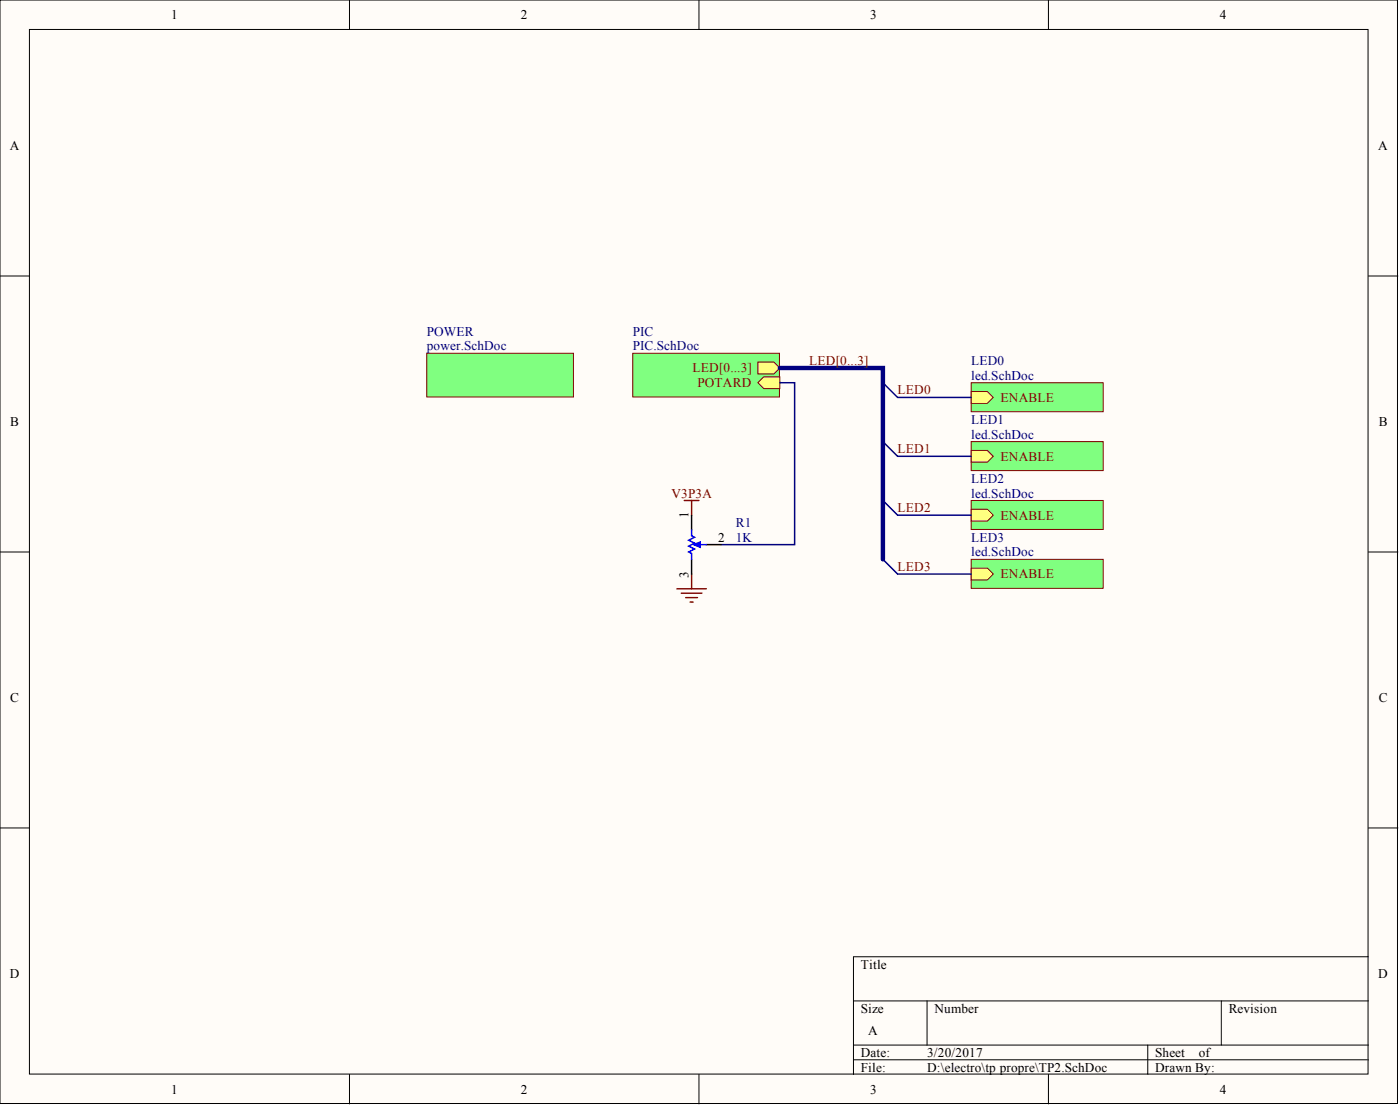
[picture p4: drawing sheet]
<svg xmlns="http://www.w3.org/2000/svg" width="241mm" height="190mm" viewBox="0 0 241 190" stroke-linecap="round" stroke-linejoin="round" font-family="sans-serif">
<g fill="#fffcf8" stroke="#000" stroke-width=".17">
<path d="M0 0h240.9v190.1h-240.9z"/>
<path d="M5.1 5.1h230.7v179.9h-230.7z"/>
</g>
<g fill="none" stroke="#000" stroke-width=".17">
<path d="M60.2 0v5.1M120.5 0v5.1M180.7 0v5.1M0 47.5h5.1M235.9 47.5h5M0 95.1h5.1M235.9 95.1h5M0 142.6h5.1M235.9 142.6h5M147.1 172.4h88.8M159.8 172.4v7.6M210.5 172.4v7.6"/>
<path d="M235.9 164.8h-88.8v20.3M60.2 185.1v5M120.5 185.1v5M147.1 180h88.8M147.1 182.5h88.8M180.7 185.1v5M197.8 180v5.1"/>
</g>
<g fill="#80ff80" stroke="#800000" stroke-width=".17">
<path d="M73.6 60.9h25.2v7.5h-25.2z"/>
<path d="M109.1 60.9h25.2v7.5h-25.2z"/>
</g>
<g fill="#ffff80" stroke="#800000" stroke-width=".17">
<path d="M130.6 62.4h2.8l1 1-1 1h-2.8z" fill-rule="evenodd"/>
<path d="M130.6 65.9l1-1h2.8v2h-2.8z" fill-rule="evenodd"/>
</g>
<path d="M167.4 65.9h22.7v5h-22.7z" fill="#80ff80" stroke="#800000" stroke-width=".17"/>
<path d="M167.4 67.4h2.8l1 1.1-1 1h-2.8z" fill-rule="evenodd" fill="#ffff80" stroke="#800000" stroke-width=".17"/>
<path d="M167.4 76.1h22.7v5h-22.7z" fill="#80ff80" stroke="#800000" stroke-width=".17"/>
<path d="M167.4 77.6h2.8l1 1-1 1h-2.8z" fill-rule="evenodd" fill="#ffff80" stroke="#800000" stroke-width=".17"/>
<path d="M167.4 86.2h22.7v5h-22.7z" fill="#80ff80" stroke="#800000" stroke-width=".17"/>
<path d="M167.4 87.7h2.8l1 1-1 1.1h-2.8z" fill-rule="evenodd" fill="#ffff80" stroke="#800000" stroke-width=".17"/>
<path d="M167.4 96.3h22.7v5h-22.7z" fill="#80ff80" stroke="#800000" stroke-width=".17"/>
<path d="M167.4 97.9h2.8l1 1-1 1h-2.8z" fill-rule="evenodd" fill="#ffff80" stroke="#800000" stroke-width=".17"/>
<path d="M134.4 65.9h2.6v27.9h-12.7M152.2 65.9l2.5 2.6h12.7M152.2 76.1l2.5 2.5h12.7M152.2 86.2l2.5 2.5h12.7M152.2 96.3l2.5 2.6h12.7" fill="none" stroke="#000080" stroke-width=".25"/>
<path d="M117.9 86.2h2.6M119.2 86.2v2.5M119.2 98.9v2.5M116.7 101.4h5M117.4 102.2h3.6M118.2 102.9h2M118.9 103.7h.6" fill="none" stroke="#800000" stroke-width=".25"/>
<path d="M134.4 63.4h17.8v32.9" fill="none" stroke="#000080" stroke-width=".76"/>
<path d="M119.2 88.7v2.6M119.2 96.3v2.6M121.7 93.8h2.6" fill="none" stroke="#000" stroke-width=".25"/>
<path d="M119.2 91.3v1l.5 .2-1 .5 1 .6-1 .5 1 .5-1 .5 .5 .2v1M120.7 93.8h1" fill="none" stroke="#00f" stroke-width=".25"/>
<path d="M119.5 93.8l1.2-.5v1z" fill="#00f" stroke="#00f" stroke-width=".17"/>
<g font-size="2.3">
<text x="29.5" y="3.3">1</text>
<text x="89.8" y="3.3">2</text>
<text x="150" y="3.3">3</text>
<text x="210.3" y="3.3">4</text>
<text x="1.7" y="25.8">A</text>
<text x="237.6" y="25.8">A</text>
<text x="1.8" y="73.4">B</text>
<text x="237.6" y="73.4">B</text>
<text x="118.7" y="89.2" transform="rotate(-90 118.7 89.2)">1</text>
<text x="123.8" y="93.3">2</text>
<text x="118.7" y="99.6" transform="rotate(-90 118.7 99.6)">3</text>
<text x="1.8" y="120.9">C</text>
<text x="237.6" y="120.9">C</text>
<text x="148.4" y="166.8">Title</text>
<text x="1.7" y="168.4">D</text>
<text x="237.6" y="168.4">D</text>
<text x="148.4" y="174.4">Size</text>
<text x="149.6" y="178.2">A</text>
<text x="161.1" y="174.4">Number</text>
<text x="211.8" y="174.4">Revision</text>
<text x="148.4" y="182">Date:</text>
<text x="148.4" y="184.6">File:</text>
<text x="159.8" y="182">3/20/2017</text>
<text x="159.8" y="184.6">D:\electro\tp propre\TP2.SchDoc</text>
<text x="199.1" y="182">Sheet</text>
<text x="199.1" y="184.6">Drawn By:</text>
<text x="206.6" y="182">of</text>
<text x="29.5" y="188.4">1</text>
<text x="89.8" y="188.4">2</text>
<text x="150" y="188.4">3</text>
<text x="210.3" y="188.4">4</text>
</g>
<g font-size="2.3" fill="#000080">
<text x="73.6" y="57.8">POWER</text>
<text x="109.1" y="57.8">PIC</text>
<text x="73.6" y="60.3">power.SchDoc</text>
<text x="109.1" y="60.3">PIC.SchDoc</text>
<text x="167.4" y="62.9">LED0</text>
<text x="167.4" y="65.4">led.SchDoc</text>
<text x="167.4" y="73">LED1</text>
<text x="167.4" y="75.6">led.SchDoc</text>
<text x="167.4" y="83.2">LED2</text>
<text x="167.4" y="85.7">led.SchDoc</text>
<text x="126.8" y="90.8">R1</text>
<text x="126.8" y="93.3">1K</text>
<text x="167.4" y="93.3">LED3</text>
<text x="167.4" y="95.8">led.SchDoc</text>
</g>
<g font-size="2.3" fill="#800000">
<text x="119.4" y="64.1">LED[0...3]</text>
<text x="139.5" y="62.9">LED[0...3]</text>
<text x="120.2" y="66.7">POTARD</text>
<text x="154.7" y="67.9">LED0</text>
<text x="172.5" y="69.2">ENABLE</text>
<text x="154.7" y="78.1">LED1</text>
<text x="172.5" y="79.4">ENABLE</text>
<text x="115.7" y="85.7">V3P3A</text>
<text x="154.7" y="88.2">LED2</text>
<text x="172.5" y="89.5">ENABLE</text>
<text x="154.7" y="98.4">LED3</text>
<text x="172.5" y="99.6">ENABLE</text>
</g>
</svg>
